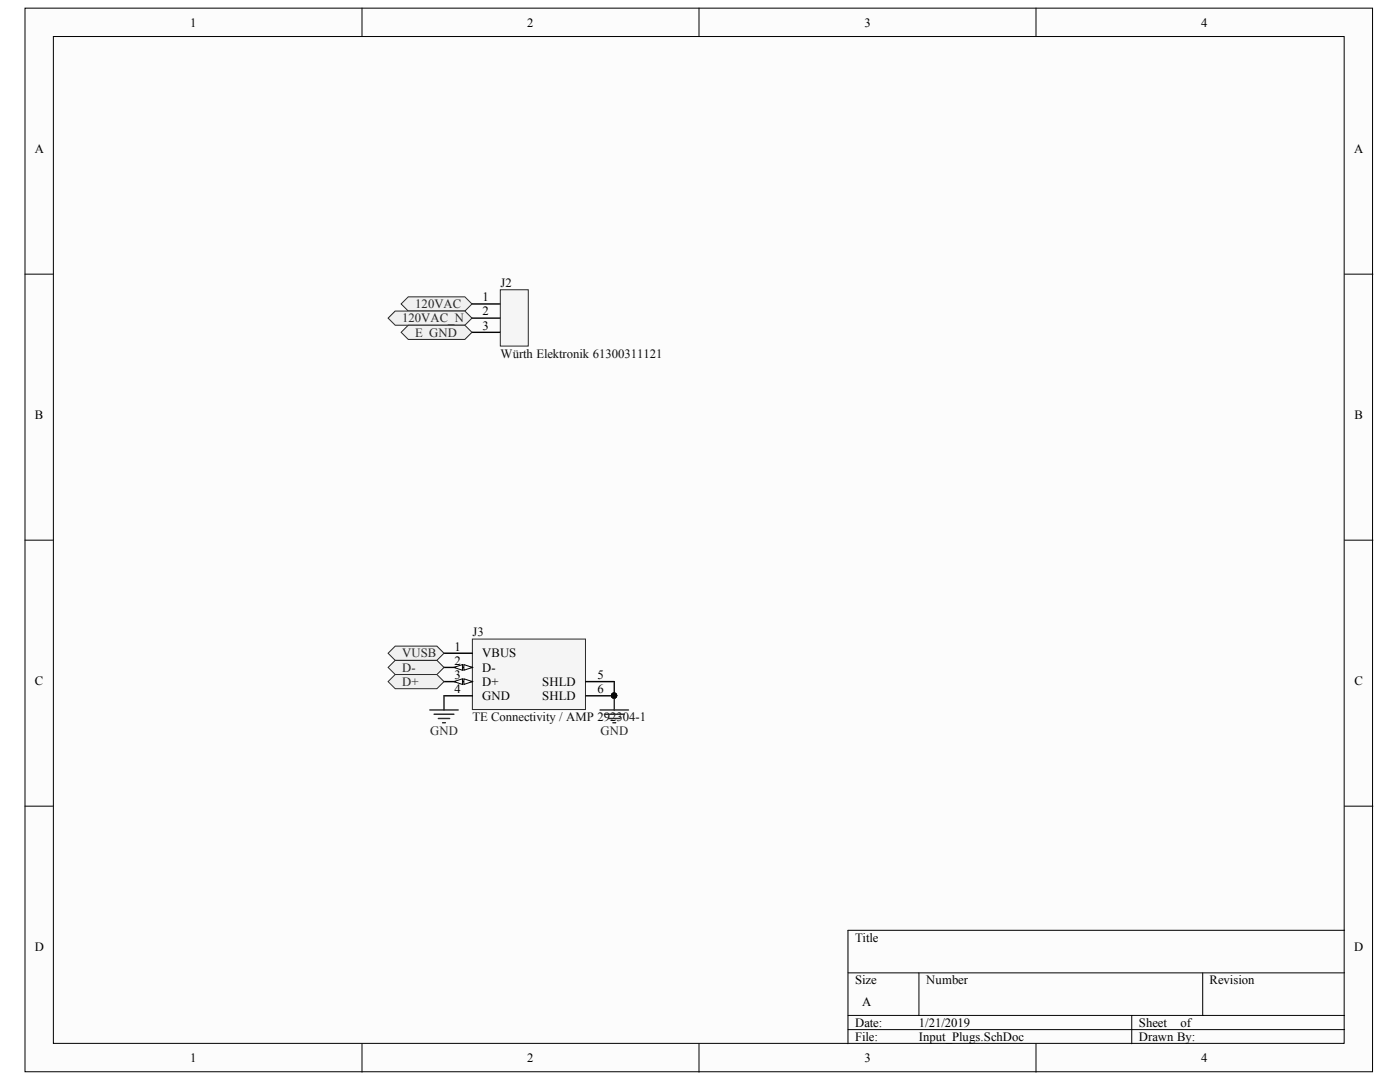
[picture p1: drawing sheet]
<svg xmlns="http://www.w3.org/2000/svg" width="279mm" height="216mm" viewBox="0 0 279 216" stroke-linecap="round" stroke-linejoin="round" font-family="sans-serif">
<g fill="#fcfcfc" stroke="#000" stroke-width=".2">
<path d="M5 1.6h268.9v212.3h-268.9z"/>
<path d="M10.7 7.3h257.6v200.9h-257.6z"/>
</g>
<g fill="none" stroke="#000" stroke-width=".2">
<path d="M72.2 1.6v5.7M139.5 1.6v5.7M206.8 1.6v5.7M5 54.7h5.7M268.3 54.7h5.7M5 107.8h5.7M268.3 107.8h5.7M5 160.9h5.7M268.3 160.9h5.7M169.2 194.1h99.1M183.4 194.1v8.5M240 194.1v8.5"/>
<path d="M268.3 185.6h-99.1v22.7M72.2 208.3v5.6M139.5 208.3v5.6M169.2 202.6h99.1M169.2 205.4h99.1M206.8 208.3v5.6M225.9 202.6v5.7"/>
</g>
<path d="M94.2 60.6h5.7M94.2 63.5h5.7M94.2 66.3h5.7" fill="none" stroke="#000" stroke-width=".28"/>
<path d="M99.9 57.8h5.5v11.3h-5.5z" fill="#f5f5f5" stroke="#262626" stroke-width=".2"/>
<g fill="#f0f0f0" stroke="#262626" stroke-width=".2">
<path d="M80.1 60.6l1.4-1.4h11.3l1.4 1.4-1.4 1.5h-11.3z" fill-rule="evenodd"/>
<path d="M77.5 63.5l1.4-1.4h13.9l1.4 1.4-1.4 1.4h-13.9z" fill-rule="evenodd"/>
<path d="M80.1 66.3l1.4-1.4h11.3l1.4 1.4-1.4 1.4h-11.3z" fill-rule="evenodd"/>
</g>
<path d="M94.3 127.5h22.5v14.1h-22.5z" fill="#f5f5f5" stroke="#262626" stroke-width=".2"/>
<path d="M88.6 130.3h5.7M88.6 133.2h5.7" fill="none" stroke="#000" stroke-width=".28"/>
<g fill="#fcfcfc" stroke="#000" stroke-width=".2">
<path d="M92.6 132.6l1.7 .6-1.7 .5z"/>
<path d="M90.6 133.2l1.7-.6v1.1z"/>
</g>
<path d="M88.6 136h5.7" fill="none" stroke="#000" stroke-width=".28"/>
<g fill="#fcfcfc" stroke="#000" stroke-width=".2">
<path d="M92.6 135.4l1.7 .6-1.7 .6z"/>
<path d="M90.6 136l1.7-.6v1.2z"/>
</g>
<path d="M88.6 138.8h5.7M116.9 138.8h5.7M116.9 136h5.7" fill="none" stroke="#000" stroke-width=".28"/>
<g fill="#f0f0f0" stroke="#262626" stroke-width=".2">
<path d="M77.5 133.2l1.4-1.4h8.3l1.4 1.4-1.4 1.4h-8.3z" fill-rule="evenodd"/>
<path d="M77.5 136l1.4-1.4h8.3l1.4 1.4-1.4 1.4h-8.3z" fill-rule="evenodd"/>
<path d="M77.5 130.3l1.4-1.4h8.3l1.4 1.4-1.4 1.5h-8.3z" fill-rule="evenodd"/>
</g>
<path d="M88.6 138.8v2.9M122.6 138.8v2.9M85.8 141.7h5.6M86.6 142.5h4M87.5 143.4h2.2M88.3 144.2h.6M119.8 141.7h5.6M120.6 142.5h4M121.5 143.4h2.2M122.3 144.2h.6" fill="none" stroke="#262626" stroke-width=".28"/>
<path d="M122.6 136v2.8" fill="none" stroke="#0e0e0e" stroke-width=".28"/>
<g font-size="2.5">
<text x="38" y="5.3">1</text>
<text x="105.2" y="5.3">2</text>
<text x="172.5" y="5.3">3</text>
<text x="239.7" y="5.3">4</text>
<text x="6.9" y="30.4">A</text>
<text x="270.2" y="30.4">A</text>
<text x="96.3" y="60.1">1</text>
<text x="96.3" y="62.9">2</text>
<text x="96.3" y="65.8">3</text>
<text x="6.9" y="83.5">B</text>
<text x="270.3" y="83.5">B</text>
<text x="90.7" y="129.8">1</text>
<text x="96.2" y="131.2">VBUS</text>
<text x="6.9" y="136.6">C</text>
<text x="90.7" y="132.6">2</text>
<text x="90.7" y="135.5">3</text>
<text x="96.2" y="134.1">D-</text>
<text x="96.2" y="136.9">D+</text>
<text x="108.2" y="136.9">SHLD</text>
<text x="119.2" y="135.5">5</text>
<text x="270.3" y="136.6">C</text>
<text x="90.7" y="138.3">4</text>
<text x="96.2" y="139.7">GND</text>
<text x="108.2" y="139.7">SHLD</text>
<text x="119.2" y="138.3">6</text>
<text x="6.9" y="189.7">D</text>
<text x="170.6" y="187.9">Title</text>
<text x="270.2" y="189.7">D</text>
<text x="170.6" y="196.4">Size</text>
<text x="184.8" y="196.4">Number</text>
<text x="241.4" y="196.4">Revision</text>
<text x="172.1" y="200.7">A</text>
<text x="170.6" y="204.9">Date:</text>
<text x="170.6" y="207.7">File:</text>
<text x="183.4" y="204.9">1/21/2019</text>
<text x="183.4" y="207.7">Input_Plugs.SchDoc</text>
<text x="227.3" y="204.9">Sheet</text>
<text x="227.3" y="207.7">Drawn By:</text>
<text x="235.6" y="204.9">of</text>
<text x="38" y="212">1</text>
<text x="105.2" y="212">2</text>
<text x="172.5" y="212">3</text>
<text x="239.7" y="212">4</text>
</g>
<g font-size="2.5" fill="#0e0e0e">
<text x="99.9" y="57.2">J2</text>
<text x="99.9" y="71.4">Würth Elektronik 61300311121</text>
<text x="94.3" y="127">J3</text>
<text x="94.3" y="144">TE Connectivity / AMP 292304-1</text>
</g>
<g font-size="2.5" fill="#262626">
<text x="80.2" y="64.3">120VAC_N</text>
<text x="82.9" y="61.5">120VAC</text>
<text x="82.9" y="67.2">E_GND</text>
<text x="80.2" y="131.2">VUSB</text>
<text x="80.2" y="134.1">D-</text>
<text x="80.2" y="136.9">D+</text>
<text x="85.8" y="146.7">GND</text>
<text x="119.8" y="146.7">GND</text>
</g>
<text font-size="1.8" fill="#0e0e0e" x="116.1" y="139.2">PIJ306</text>
</svg>
